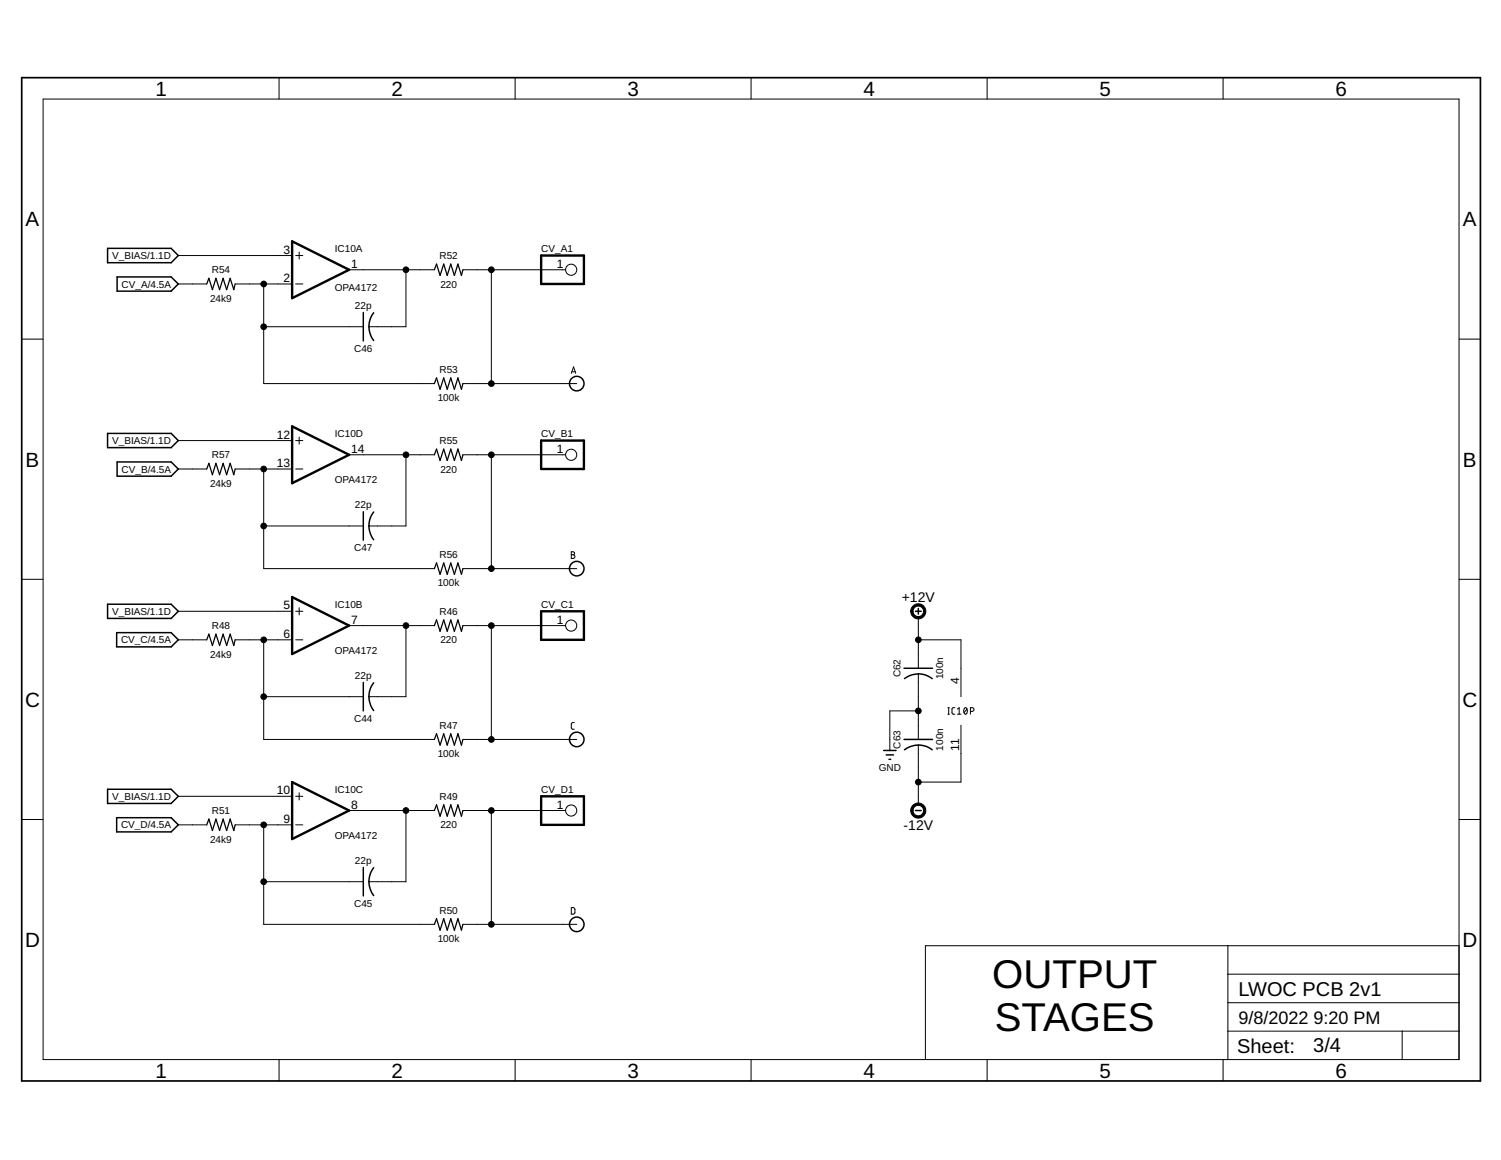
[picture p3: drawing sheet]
<svg xmlns="http://www.w3.org/2000/svg" width="279mm" height="216mm" viewBox="0 0 279 216" stroke-linecap="round" stroke-linejoin="round" font-family="sans-serif">
<g fill="none" stroke="#000" stroke-width=".19">
<path d="M8 18.4h263.6v178.8h-263.6zM51.9 14.5v3.9M95.9 14.5v3.9M139.8 14.5v3.9M183.7 14.5v3.9M227.7 14.5v3.9M33.2 52.9h5.3M33.2 47.6h21.2M43.8 52.9h10.6M49.1 52.9v18.5h31.8M55 52.9h1.4M55 47.6h1.4"/>
<path d="M55.7 46.9v1.3M65 50.2h15.9M75.6 50.2v10.6h-6.9M86.2 50.2h19.1M91.5 50.2v21.2M4 63.1h4M49.1 60.8h18.5M68.7 60.8h.1M86.2 71.4h21.2M106.3 69.5l.5-1.2 .4 1.2M106.4 69.2h.7M271.6 63.1h4"/>
<path d="M33.2 87.3h5.3M33.2 82h21.2M43.8 87.3h10.6M49.1 97.9h18.5M49.1 87.3v18.5h31.8M55 87.3h1.4M55 82h1.4M55.7 81.3v1.4M65 84.6h15.9M68.7 97.9h.1M75.6 84.6v13.3h-6.9M86.2 84.6h19.1"/>
<path d="M91.5 84.6v21.2M4 107.8h4M33.2 119.1h5.3M33.2 113.8h21.2M43.8 119.1h10.6M49.1 119.1v18.5h31.8M55 119.1h1.4M55 113.8h1.4M55.7 113.1v1.3M65 116.4h15.9M75.6 116.4v13.3h-6.9M86.2 116.4h19.1"/>
<path d="M86.2 105.8h21.2M91.5 116.4v21.2M106.3 102.7h.5l.2 .2-.1 .2-.2 .2 .3 .2-.2 .4h-.5zM106.3 103.3h.4M170.9 119.1h8v10.6M170.9 114.9v9.5M271.6 107.8h4M49.1 129.7h18.5M86.2 137.6h21.2M106.9 134.5h-.4l-.2 .3 .1 .8 .1 .1h.4M170.9 132.3h-5.3v7.4M171 125.5l-.1 12.1"/>
<path d="M171 138.7l-.1 11M176.4 132.9h.3M176.4 131.7h.3M176.6 131.7v1.2M177.7 131.7h-.4l-.1 .3 .1 .8 .4 .1M178.2 132.9h.7M178.2 132l.3-.3v1.2M178.9 135v10.6h-8M179.5 131.8l.1-.1a.58 .58 0 0 1 .5 .4 .58 .58 0 0 1-.1 .7l-.2 .1a.58 .58 0 0 1-.5-.4 .58 .58 0 0 1 .2-.6zM180 132l-.5 .7M180.6 132.4l.6-.1a.32 .32 0 0 0 .1-.4 .32 .32 0 0 0-.3-.2h-.4v1.2M4 152.5h4"/>
<path d="M33.2 153.5h5.3M33.2 148.2h21.2M43.8 153.5h10.6M49.1 153.5v18.5h31.8M55 153.5h1.4M55 148.2h1.4M55.7 147.6v1.3M65 150.9h15.9M75.6 150.9v13.2h-6.9M86.2 150.9h19.1M91.5 150.9v21.1M271.6 152.5h4"/>
<path d="M49.1 164.1h18.5M86.2 172h21.2M106.3 168.9l.5 .1 .2 .1v.8l-.2 .2h-.5zM228.6 176v21.2M271.6 176h-99.3v21.2M51.9 197.2v4M95.9 197.2v4M139.8 197.2v4M183.7 197.2v4M227.7 197.2v4M228.6 191.9h43M228.6 186.6h43"/>
<path d="M228.6 181.3h43M261 191.9v5.3"/>
<circle cx="106.3" cy="50.2" r="1.04"/>
<circle cx="106.3" cy="84.6" r="1.04"/>
<circle cx="106.3" cy="116.4" r="1.04"/>
<circle cx="106.3" cy="150.9" r="1.04"/>
</g>
<g fill="none" stroke="#000" stroke-width=".28">
<path d="M20 46.2h11.9l1.3 1.4-1.3 1.3h-11.9zM21.8 51.5h10.1l1.3 1.4-1.3 1.3h-10.1zM67.6 58.2v5.3M69.6 58.2a4.2 4.2 0 0 0 0 5.2M20 80.7h11.9l1.3 1.3-1.3 1.3h-11.9zM21.8 86h10.1l1.3 1.3-1.3 1.3h-10.1zM67.6 95.2v5.3M69.6 95.3a4.2 4.2 0 0 0 0 5.2M20 112.5h11.9l1.3 1.3-1.3 1.3h-11.9zM21.7 117.8h10.2l1.3 1.3-1.3 1.3h-10.2zM170.4 113.8h1.1M170.9 113.2v1.1"/>
<path d="M67.6 127v5.3M69.6 127.1a4.2 4.2 0 0 0 0 5.1M164.5 139.7h2.3M168.3 124.4h5.3M168.3 137.6h5.3M168.4 126.3a4.2 4.2 0 0 1 5.1 0M168.4 139.6a4.2 4.2 0 0 1 5.1 0M20 146.9h11.9l1.3 1.3-1.3 1.3h-11.9zM21.7 152.2h10.2l1.3 1.3-1.3 1.3h-10.2zM165 140.5h1.3M165.5 141.3h.3M170.4 150.9h1.1"/>
<path d="M67.6 161.5v5.3M69.6 161.5a4.2 4.2 0 0 0 0 5.2"/>
<circle cx="107.4" cy="71.4" r="1.35"/>
<circle cx="107.4" cy="105.8" r="1.35"/>
<circle cx="107.4" cy="137.6" r="1.35"/>
<circle cx="107.4" cy="172" r="1.35"/>
</g>
<path d="M38.5 52.9l.4-1.1 .6 2.1 .7-2.1 .7 2.1 .6-2.1 .7 2.1 .6-2.1 .7 2.1 .3-1M80.9 50.2l.4-1.1 .6 2.2 .7-2.2 .6 2.2 .7-2.2 .7 2.2 .6-2.2 .7 2.2 .3-1.1M80.9 71.4l.4-1.1 .6 2.2 .7-2.2 .6 2.2 .7-2.2 .7 2.2 .6-2.2 .7 2.2 .3-1.1M38.5 87.3l.4-1.1 .6 2.1 .7-2.1 .7 2.1 .6-2.1 .7 2.1 .6-2.1 .7 2.1 .3-1M80.9 84.6l.4-1 .6 2.1 .7-2.1 .6 2.1 .7-2.1 .7 2.1 .6-2.1 .7 2.1 .3-1.1M38.5 119.1l.4-1.1 .6 2.1 .7-2.1 .7 2.1 .6-2.1 .7 2.1 .6-2.1 .7 2.1 .3-1M80.9 116.4l.4-1 .6 2.1 .7-2.1 .6 2.1 .7-2.1 .7 2.1 .6-2.1 .7 2.1 .3-1.1M80.9 105.8l.4-1 .6 2.1 .7-2.1 .6 2.1 .7-2.1 .7 2.1 .6-2.1 .7 2.1 .3-1.1M80.9 137.6l.4-1 .6 2.1 .7-2.1 .6 2.1 .7-2.1 .7 2.1 .6-2.1 .7 2.1 .3-1.1M38.5 153.5l.4-1.1 .6 2.2 .7-2.2 .7 2.2 .6-2.2 .7 2.2 .6-2.2 .7 2.2 .3-1.1M80.9 150.9l.4-1.1 .6 2.1 .7-2.1 .6 2.1 .7-2.1 .7 2.1 .6-2.1 .7 2.1 .3-1M80.9 172l.4-1 .6 2.1 .7-2.1 .6 2.1 .7-2.1 .7 2.1 .6-2.1 .7 2.1 .3-1.1" fill="none" stroke="#000" stroke-width=".23"/>
<path d="M54.4 44.9l10.6 5.3-10.6 5.3zM100.7 47.6h8v5.3h-8zM54.4 79.4l10.6 5.2-10.6 5.3zM100.7 82h8v5.3h-8zM54.4 111.1l10.6 5.3-10.6 5.3zM100.7 113.8h8v5.3h-8zM54.4 145.6l10.6 5.3-10.6 5.3zM100.7 148.2h8v5.3h-8z" fill="none" stroke="#000" stroke-width=".44"/>
<path d="M4 14.5h271.6v186.7h-271.6z" fill="none" stroke="#000" stroke-width=".32"/>
<g fill="#000" stroke="#000" stroke-width=".19">
<path d="M169.9 112.8a1.41 1.41 0 0 1 2.3 .3 1.41 1.41 0 0 1-.9 2.1 1.41 1.41 0 0 1-1.8-1.4h.4a.98 .98 0 0 1 1.4-1 .98 .98 0 0 1 .3 1.7 .98 .98 0 0 1-1.6-.5l-.1-.2h-.4l.1-.4z" fill-rule="evenodd"/>
<path d="M169.9 149.9a1.41 1.41 0 0 1 2.3 .3 1.41 1.41 0 0 1-.9 2 1.41 1.41 0 0 1-1.8-1.3h.4a.98 .98 0 0 1 1.4-1 .98 .98 0 0 1 .3 1.6 .98 .98 0 0 1-1.6-.4l-.1-.2h-.4l.1-.4z" fill-rule="evenodd"/>
<circle cx="49.1" cy="52.9" r=".53"/>
<circle cx="75.6" cy="50.2" r=".53"/>
<circle cx="91.5" cy="50.2" r=".53"/>
<circle cx="49.1" cy="60.8" r=".53"/>
<circle cx="91.5" cy="71.4" r=".53"/>
<circle cx="49.1" cy="97.9" r=".53"/>
<circle cx="49.1" cy="87.3" r=".53"/>
<circle cx="75.6" cy="84.6" r=".53"/>
<circle cx="91.5" cy="84.6" r=".53"/>
<circle cx="49.1" cy="119.1" r=".53"/>
<circle cx="75.6" cy="116.4" r=".53"/>
<circle cx="91.5" cy="105.8" r=".53"/>
<circle cx="91.5" cy="116.4" r=".53"/>
<circle cx="170.9" cy="119.1" r=".53"/>
<circle cx="49.1" cy="129.7" r=".53"/>
<circle cx="91.5" cy="137.6" r=".53"/>
<circle cx="170.9" cy="132.3" r=".53"/>
<circle cx="49.1" cy="153.5" r=".53"/>
<circle cx="75.6" cy="150.9" r=".53"/>
<circle cx="91.5" cy="150.9" r=".53"/>
<circle cx="170.9" cy="145.6" r=".53"/>
<circle cx="49.1" cy="164.1" r=".53"/>
<circle cx="91.5" cy="172" r=".53"/>
</g>
<g font-size="7.5">
<text x="184.7" y="184">OUTPUT</text>
<text x="185.2" y="191.9">STAGES</text>
</g>
<g font-size="3.8">
<text x="28.9" y="17.8">1</text>
<text x="72.9" y="17.8">2</text>
<text x="116.8" y="17.8">3</text>
<text x="160.7" y="17.8">4</text>
<text x="204.6" y="17.8">5</text>
<text x="248.6" y="17.8">6</text>
<text x="4.8" y="42.1">A</text>
<text x="272.3" y="42.1">A</text>
<text x="4.8" y="86.8">B</text>
<text x="272.3" y="86.8">B</text>
<text x="4.7" y="131.5">C</text>
<text x="272.2" y="131.5">C</text>
<text x="4.7" y="176.2">D</text>
<text x="272.2" y="176.2">D</text>
<text x="28.9" y="200.6">1</text>
<text x="72.9" y="200.6">2</text>
<text x="116.8" y="200.6">3</text>
<text x="160.7" y="200.6">4</text>
<text x="204.6" y="200.6">5</text>
<text x="248.6" y="200.6">6</text>
</g>
<g font-size="3.7">
<text x="230.5" y="185.3">LWOC PCB 2v1</text>
<text x="230.3" y="196">Sheet:</text>
<text x="244.4" y="195.9">3/4</text>
</g>
<g font-size="3.4">
<text x="230.5" y="190.6">9/8/2022</text>
<text x="244.5" y="190.6">9:20 PM</text>
</g>
<g font-size="2.6">
<text x="167.9" y="112.1">+12V</text>
<text x="168.2" y="154.4">-12V</text>
</g>
<g font-size="2.2">
<text x="52.8" y="47.2">3</text>
<text x="52.8" y="52.5">2</text>
<text x="65.3" y="49.8">1</text>
<text x="103.7" y="49.8">1</text>
<text x="51.5" y="81.6">12</text>
<text x="51.5" y="86.9">13</text>
<text x="65.3" y="84.3">14</text>
<text x="103.7" y="84.3">1</text>
<text x="52.8" y="113.4">5</text>
<text x="52.8" y="118.7">6</text>
<text x="65.3" y="116.1">7</text>
<text x="103.7" y="116.1">1</text>
<text x="178.5" y="127.2" transform="rotate(-90 178.5 127.2)">4</text>
<text x="178.5" y="139.7" transform="rotate(-90 178.5 139.7)">11</text>
<text x="51.5" y="147.8">10</text>
<text x="52.8" y="153.1">9</text>
<text x="65.3" y="150.5">8</text>
<text x="103.7" y="150.5">1</text>
</g>
<g font-size="1.9">
<text x="62.3" y="46.9">IC10A</text>
<text x="100.7" y="46.9">CV_A1</text>
<text x="20.9" y="48.2">V_BIAS/1.1D</text>
<text x="22.6" y="53.5">CV_A/4.5A</text>
<text x="39.4" y="50.9">R54</text>
<text x="81.8" y="48.2">R52</text>
<text x="82" y="53.5">220</text>
<text x="39.1" y="56.2">24k9</text>
<text x="62.3" y="54.2">OPA4172</text>
<text x="66.1" y="57.5">22p</text>
<text x="65.9" y="65.4">C46</text>
<text x="81.8" y="69.4">R53</text>
<text x="81.5" y="74.7">100k</text>
<text x="20.9" y="82.7">V_BIAS/1.1D</text>
<text x="62.3" y="81.3">IC10D</text>
<text x="81.8" y="82.7">R55</text>
<text x="100.7" y="81.3">CV_B1</text>
<text x="22.6" y="88">CV_B/4.5A</text>
<text x="39.4" y="85.3">R57</text>
<text x="62.3" y="89.9">OPA4172</text>
<text x="82" y="87.9">220</text>
<text x="39.1" y="90.6">24k9</text>
<text x="66.1" y="94.6">22p</text>
<text x="65.9" y="102.5">C47</text>
<text x="81.8" y="103.8">R56</text>
<text x="62.3" y="113.1">IC10B</text>
<text x="81.5" y="109.1">100k</text>
<text x="100.7" y="113.1">CV_C1</text>
<text x="20.9" y="114.5">V_BIAS/1.1D</text>
<text x="22.5" y="119.7">CV_C/4.5A</text>
<text x="39.4" y="117.1">R48</text>
<text x="81.8" y="114.4">R46</text>
<text x="82" y="119.7">220</text>
<text x="39.1" y="122.4">24k9</text>
<text x="62.3" y="121.7">OPA4172</text>
<text x="66.1" y="126.4">22p</text>
<text x="167.6" y="126.1" transform="rotate(-90 167.6 126.1)">C62</text>
<text x="175.6" y="126.4" transform="rotate(-90 175.6 126.4)">100n</text>
<text x="65.9" y="134.3">C44</text>
<text x="81.8" y="135.6">R47</text>
<text x="81.5" y="140.9">100k</text>
<text x="163.6" y="143.6">GND</text>
<text x="167.6" y="139.3" transform="rotate(-90 167.6 139.3)">C63</text>
<text x="175.6" y="139.7" transform="rotate(-90 175.6 139.7)">100n</text>
<text x="20.9" y="148.9">V_BIAS/1.1D</text>
<text x="62.3" y="147.6">IC10C</text>
<text x="81.8" y="148.9">R49</text>
<text x="100.7" y="147.6">CV_D1</text>
<text x="22.5" y="154.2">CV_D/4.5A</text>
<text x="39.4" y="151.5">R51</text>
<text x="82" y="154.2">220</text>
<text x="39.1" y="156.8">24k9</text>
<text x="62.3" y="156.2">OPA4172</text>
<text x="66.1" y="160.8">22p</text>
<text x="65.9" y="168.7">C45</text>
<text x="81.8" y="170.1">R50</text>
<text x="81.5" y="175.4">100k</text>
</g>
</svg>
